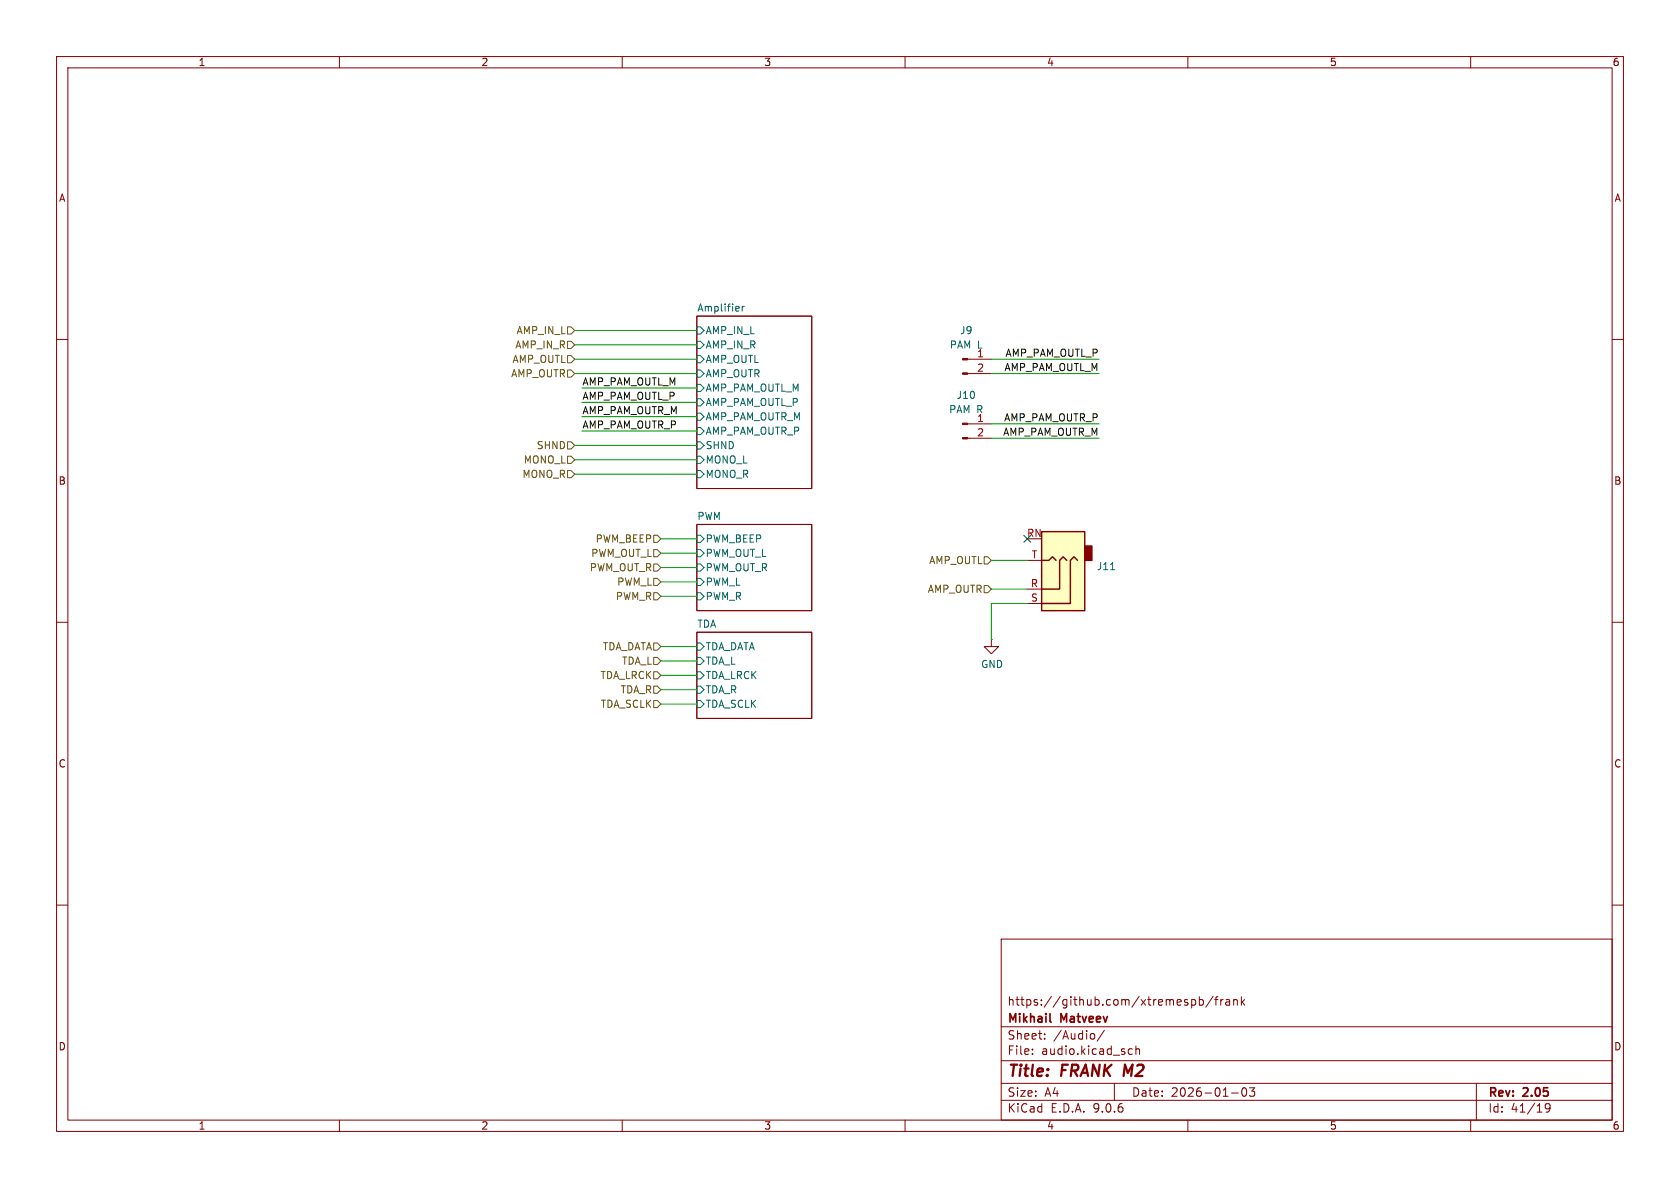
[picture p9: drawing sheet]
<svg xmlns="http://www.w3.org/2000/svg" width="297mm" height="210mm" viewBox="0 0 297 210" stroke-linecap="round" stroke-linejoin="round" font-family="sans-serif">
<g fill="none" stroke="#840000" stroke-width=".18">
<path d="M10 10h277v190h-277zM12 12h273v186h-273zM60 10v2M110 10v2M160 10v2M210 10v2M260 10v2M123.2 55.9h20.3v30.5h-20.3zM10 60h2M285 60h2M123.2 92.7h20.3v15.3h-20.3zM10 110h2"/>
<path d="M123.2 111.8h20.3v15.2h-20.3zM175.3 113v1.3h1.2l-1.2 1.3-1.3-1.3h1.3M175.3 113h.1M285 110h2M10 160h2M177 166h108v32h-108zM210.7 176.8l.4-.1 .3 .3v.4l-.2 .2h-.5M212 176.8l.5-.1 .2 .3v.4l-.1 .2h-.6M212 176.2v1.5M214.5 176.1l-1.3 2M214.7 176.7h.6M215.3 176.2l-.3 .2v1.3"/>
<path d="M215.8 176.7v1M216.2 176.7l-.2 .1-.2 .2M216.7 176.8h.6l.1 .9M217.4 177.1h-.5a.29 .29 0 0 0-.2 .3 .29 .29 0 0 0 .2 .3l.5-.1M218.1 176.8l.2-.1 .4 .1v.9M218.1 176.7v1M219.5 176.2v1.5M219.6 177.1l.4 .6M220 176.7l-.5 .6M285 160h2M60 198v2M110 198v2"/>
<path d="M160 198v2M177 194.5h108M177 191.5h108M177 187.5h108M177 181.5h108M182.5 186.3v.1M182.5 185.5v.1M184.7 183.6v.1M184.7 182.8v.1M193.5 182.8v.8M195.2 182.1l-1.2 2M197 191.5v3"/>
<path d="M199.6 186.3h.6M199.6 185.5h.6M200.8 185.5l.2-.1 .4 .1 .1 .9M200.8 184.9v1.5M210 198v2M217.7 193.2h1.2M219.7 192.4l.2-.1a.81 .81 0 0 1 .6 .6 .81 .81 0 0 1-.3 .8l-.2 .1a.81 .81 0 0 1-.3-1.4zM220.9 192.3h.9l-.5 .6 .4 .1v.7l-.2 .1h-.4l-.2-.1M260 198v2M261 191.5v6.5M274 195.7l-.3 .3h-.2l-.3-.3 .1-.5 .4-.1 .3 .1a.99 .99 0 0 1-.4 1.4h-.3"/>
</g>
<path d="M185.6 180.5l.2 .2" fill="none" stroke="#840000" stroke-width=".3"/>
<g fill="none" stroke="#006464" stroke-width=".18">
<path d="M123.2 57.8h.6l.7 .6-.7 .7h-.6zM131.2 54.2v.8M131.6 54.2l-.4 .2M123.2 60.3h.6l.7 .7-.7 .6h-.6zM123.2 62.9h.6l.7 .6-.7 .6h-.6zM123.2 65.4h.6l.7 .6-.7 .7h-.6zM123.2 67.9h.6l.7 .7-.7 .6h-.6zM123.2 70.5h.6l.7 .6-.7 .7h-.6zM123.2 73h.6l.7 .7-.7 .6h-.6zM123.2 75.6h.6l.7 .6-.7 .6h-.6zM123.2 78.1h.6l.7 .6-.7 .7h-.6zM123.2 94.6h.6l.7 .7-.7 .6h-.6z"/>
<path d="M123.2 97.2h.6l.7 .6-.7 .6h-.6zM123.2 99.7h.6l.7 .6-.7 .7h-.6zM123.2 83.2h.6l.7 .6-.7 .7h-.6zM123.2 80.6h.6l.7 .7-.7 .6h-.6zM123.2 102.2h.6l.7 .7-.7 .6h-.6zM123.2 104.8h.6l.7 .6-.7 .6h-.6zM123.2 113.7h.6l.7 .6-.7 .6h-.6zM123.2 116.2h.6l.7 .6-.7 .7h-.6zM123.2 118.7h.6l.7 .7-.7 .6h-.6zM123.2 121.3h.6l.7 .6-.7 .7h-.6zM123.2 123.8h.6l.7 .7-.7 .6h-.6z"/>
</g>
<path d="M184.1 94h7.7v14h-7.7z" fill="#ffffc2"/>
<path d="M191.8 96.5h1.2v2.6h-1.2z" fill="#840000" stroke="#840000" stroke-width=".25"/>
<path d="M184.1 94h7.7v14h-7.7zM184.1 99.1h1.3l.7-.7 .6 .7M188.6 99.1l-.6-.7-.7 .7v5h-3.2M190.5 99.1l-.6-.7-.7 .7v7.6h-5.1" fill="none" stroke="#840000" stroke-width=".25"/>
<path d="M171 63.5h4.3M171 66h4.3M171 74.9h4.3M171 77.5h4.3M181.6 99.1h2.5M181.6 106.7h2.5M181.6 104.1h2.5" fill="none" stroke="#840000" stroke-width=".18"/>
<path d="M196.3 100.7h.8" fill="none" stroke="#006464" stroke-width=".18"/>
<g fill="#840000" stroke="#840000" stroke-width=".18">
<path d="M170.2 63.4h.8v.2h-.8z"/>
<path d="M170.2 65.9h.8v.3h-.8z"/>
<path d="M170.2 74.8h.8v.3h-.8z"/>
<path d="M170.2 77.3h.8v.3h-.8z"/>
</g>
<g fill="none" stroke="#725600" stroke-width=".18">
<path d="M100.3 57.8h.7l.6 .6-.6 .7h-.7zM100.3 60.3h.7l.6 .7-.6 .6h-.7zM100.3 65.4h.7l.6 .6-.6 .7h-.7zM100.3 62.9h.7l.6 .6-.6 .6h-.7zM100.3 78.1h.7l.6 .6-.6 .7h-.7zM100.3 83.2h.7l.6 .6-.6 .7h-.7zM100.3 80.6h.7l.6 .7-.6 .6h-.7zM115.6 94.6h.6l.6 .7-.6 .6h-.6zM115.6 97.2h.6l.6 .6-.6 .6h-.6zM115.6 99.7h.6l.6 .6-.6 .7h-.6zM174 98.4h.6l.7 .7-.7 .6h-.6zM115.6 104.8h.6l.6 .6-.6 .6h-.6z"/>
<path d="M115.6 118.7h.6l.6 .7-.6 .6h-.6zM115.6 113.7h.6l.6 .6-.6 .6h-.6zM115.6 116.2h.6l.6 .6-.6 .7h-.6zM115.6 102.2h.6l.6 .7-.6 .6h-.6zM174 103.5h.6l.7 .6-.7 .7h-.6zM115.6 123.8h.6l.6 .7-.6 .6h-.6zM115.6 121.3h.6l.6 .6-.6 .7h-.6z"/>
</g>
<g fill="none" stroke="#009600" stroke-width=".18">
<path d="M101.6 58.4h21.6M101.6 66h21.6M101.6 78.7h21.6M101.6 63.5h21.6M101.6 61h21.6M102.9 76.2h20.3M102.9 73.7h20.3M102.9 71.1h20.3M102.9 68.6h20.3M175.3 66h19M175.3 63.5h19M175.3 77.5h19"/>
<path d="M175.3 74.9h19M101.6 81.3h21.6M101.6 83.8h21.6M116.8 95.3h6.4M116.8 97.8h6.4M175.3 99.1h6.3M116.8 114.3h6.4M116.8 116.8h6.4M116.8 119.4h6.4M116.8 105.4h6.4M116.8 100.3h6.4M116.8 102.9h6.4"/>
<path d="M175.3 104.1h6.3M181.6 106.7h-6.3v6.3M116.8 121.9h6.4M116.8 124.5h6.4"/>
</g>
<path d="M181 94.6l1.2 1.3M182.2 94.6l-1.2 1.3" fill="none" stroke="#000084" stroke-width=".18"/>
<g font-size="2.8" fill="#840000">
<text x="178" y="190.9">Title:</text>
<text x="187.7" y="190.9">FRANK M2</text>
</g>
<g font-size="2.1" fill="#840000">
<text x="178" y="178">https://github.com/xtremespb/frank</text>
<text x="178" y="184">Sheet:</text>
<text x="178" y="181.2">Mikhail</text>
<text x="186.2" y="184">/Audio/</text>
<text x="187.6" y="181.2">Matveev</text>
<text x="178" y="186.7">File:</text>
<text x="184.1" y="186.7">audio.kicad_sch</text>
<text x="178" y="196.9">KiCad</text>
<text x="178" y="194.1">Size:</text>
<text x="184.7" y="194.1">A4</text>
<text x="185.7" y="196.9">E.D.A.</text>
<text x="193.3" y="196.9">9.0.6</text>
<text x="200" y="194.1">Date:</text>
<text x="207" y="194.1">2026-01-03</text>
<text x="263" y="194.3">Rev:</text>
<text x="263" y="196.9">Id:</text>
<text x="267.1" y="196.9">41/19</text>
<text x="269.4" y="194.3">2.05</text>
</g>
<g font-size="1.8" fill="#840000">
<text x="35" y="11.9">1</text>
<text x="85" y="11.9">2</text>
<text x="135" y="11.9">3</text>
<text x="185" y="11.9">4</text>
<text x="235" y="11.9">5</text>
<text x="285" y="11.9">6</text>
<text x="10.3" y="35.9">A</text>
<text x="285.3" y="35.9">A</text>
<text x="10.3" y="85.9">B</text>
<text x="285.3" y="85.9">B</text>
<text x="10.3" y="135.9">C</text>
<text x="285.3" y="135.9">C</text>
<text x="10.3" y="185.9">D</text>
<text x="285.3" y="185.9">D</text>
<text x="35" y="199.9">1</text>
<text x="85" y="199.9">2</text>
<text x="135" y="199.9">3</text>
<text x="185" y="199.9">4</text>
<text x="235" y="199.9">5</text>
<text x="285" y="199.9">6</text>
</g>
<g font-size="1.8" fill="#725600">
<text x="91.2" y="59.3">AMP_IN_L</text>
<text x="90.5" y="64.4">AMP_OUTL</text>
<text x="91" y="61.8">AMP_IN_R</text>
<text x="90.3" y="66.9">AMP_OUTR</text>
<text x="92.5" y="82.1">MONO_L</text>
<text x="94.8" y="79.6">SHND</text>
<text x="92.3" y="84.7">MONO_R</text>
<text x="104.2" y="101.2">PWM_OUT_R</text>
<text x="104.4" y="98.7">PWM_OUT_L</text>
<text x="105.2" y="96.1">PWM_BEEP</text>
<text x="164.2" y="99.9">AMP_OUTL</text>
<text x="108.8" y="106.3">PWM_R</text>
<text x="109" y="103.7">PWM_L</text>
<text x="163.9" y="105">AMP_OUTR</text>
<text x="106.5" y="115.2">TDA_DATA</text>
<text x="109.9" y="117.7">TDA_L</text>
<text x="106" y="120.2">TDA_LRCK</text>
<text x="106.1" y="125.3">TDA_SCLK</text>
<text x="109.6" y="122.8">TDA_R</text>
</g>
<g font-size="1.8" fill="#006464">
<text x="123.2" y="55.2">Amplifier</text>
<text x="124.7" y="59.3">AMP_IN_L</text>
<text x="169.6" y="59.3">J9</text>
<text x="124.7" y="61.8">AMP_IN_R</text>
<text x="124.7" y="64.4">AMP_OUTL</text>
<text x="167.8" y="61.8">PAM L</text>
<text x="172.6" y="63.2">1</text>
<text x="124.7" y="66.9">AMP_OUTR</text>
<text x="124.7" y="69.4">AMP_PAM_OUTL_M</text>
<text x="124.7" y="72">AMP_PAM_OUTL_P</text>
<text x="169" y="70.7">J10</text>
<text x="124.7" y="74.5">AMP_PAM_OUTR_M</text>
<text x="124.7" y="77.1">AMP_PAM_OUTR_P</text>
<text x="167.7" y="73.3">PAM R</text>
<text x="124.7" y="79.6">SHND</text>
<text x="124.7" y="82.1">MONO_L</text>
<text x="124.7" y="84.7">MONO_R</text>
<text x="123.2" y="92">PWM</text>
<text x="124.7" y="96.1">PWM_BEEP</text>
<text x="124.7" y="98.7">PWM_OUT_L</text>
<text x="124.7" y="101.2">PWM_OUT_R</text>
<text x="193.8" y="101">J11</text>
<text x="124.7" y="103.7">PWM_L</text>
<text x="124.7" y="106.3">PWM_R</text>
<text x="123.2" y="111">TDA</text>
<text x="124.7" y="115.2">TDA_DATA</text>
<text x="124.7" y="117.7">TDA_L</text>
<text x="173.4" y="118.3">GND</text>
<text x="124.7" y="120.2">TDA_LRCK</text>
<text x="124.7" y="122.8">TDA_R</text>
<text x="124.7" y="125.3">TDA_SCLK</text>
</g>
<g font-size="1.8" fill="#a90000">
<text x="172.6" y="65.8">2</text>
<text x="172.6" y="74.7">1</text>
<text x="172.6" y="77.2">2</text>
<text x="181.5" y="95">RN</text>
<text x="182.3" y="98.8">T</text>
<text x="182.1" y="103.9">R</text>
<text x="182.2" y="106.4">S</text>
</g>
<g font-size="1.8" fill="#0f0f0f">
<text x="177.5" y="65.7">AMP_PAM_OUTL_M</text>
<text x="177.7" y="63.2">AMP_PAM_OUTL_P</text>
<text x="102.9" y="70.8">AMP_PAM_OUTL_P</text>
<text x="102.9" y="68.2">AMP_PAM_OUTL_M</text>
<text x="102.9" y="73.3">AMP_PAM_OUTR_M</text>
<text x="102.9" y="75.9">AMP_PAM_OUTR_P</text>
<text x="177.2" y="77.1">AMP_PAM_OUTR_M</text>
<text x="177.4" y="74.6">AMP_PAM_OUTR_P</text>
</g>
</svg>
